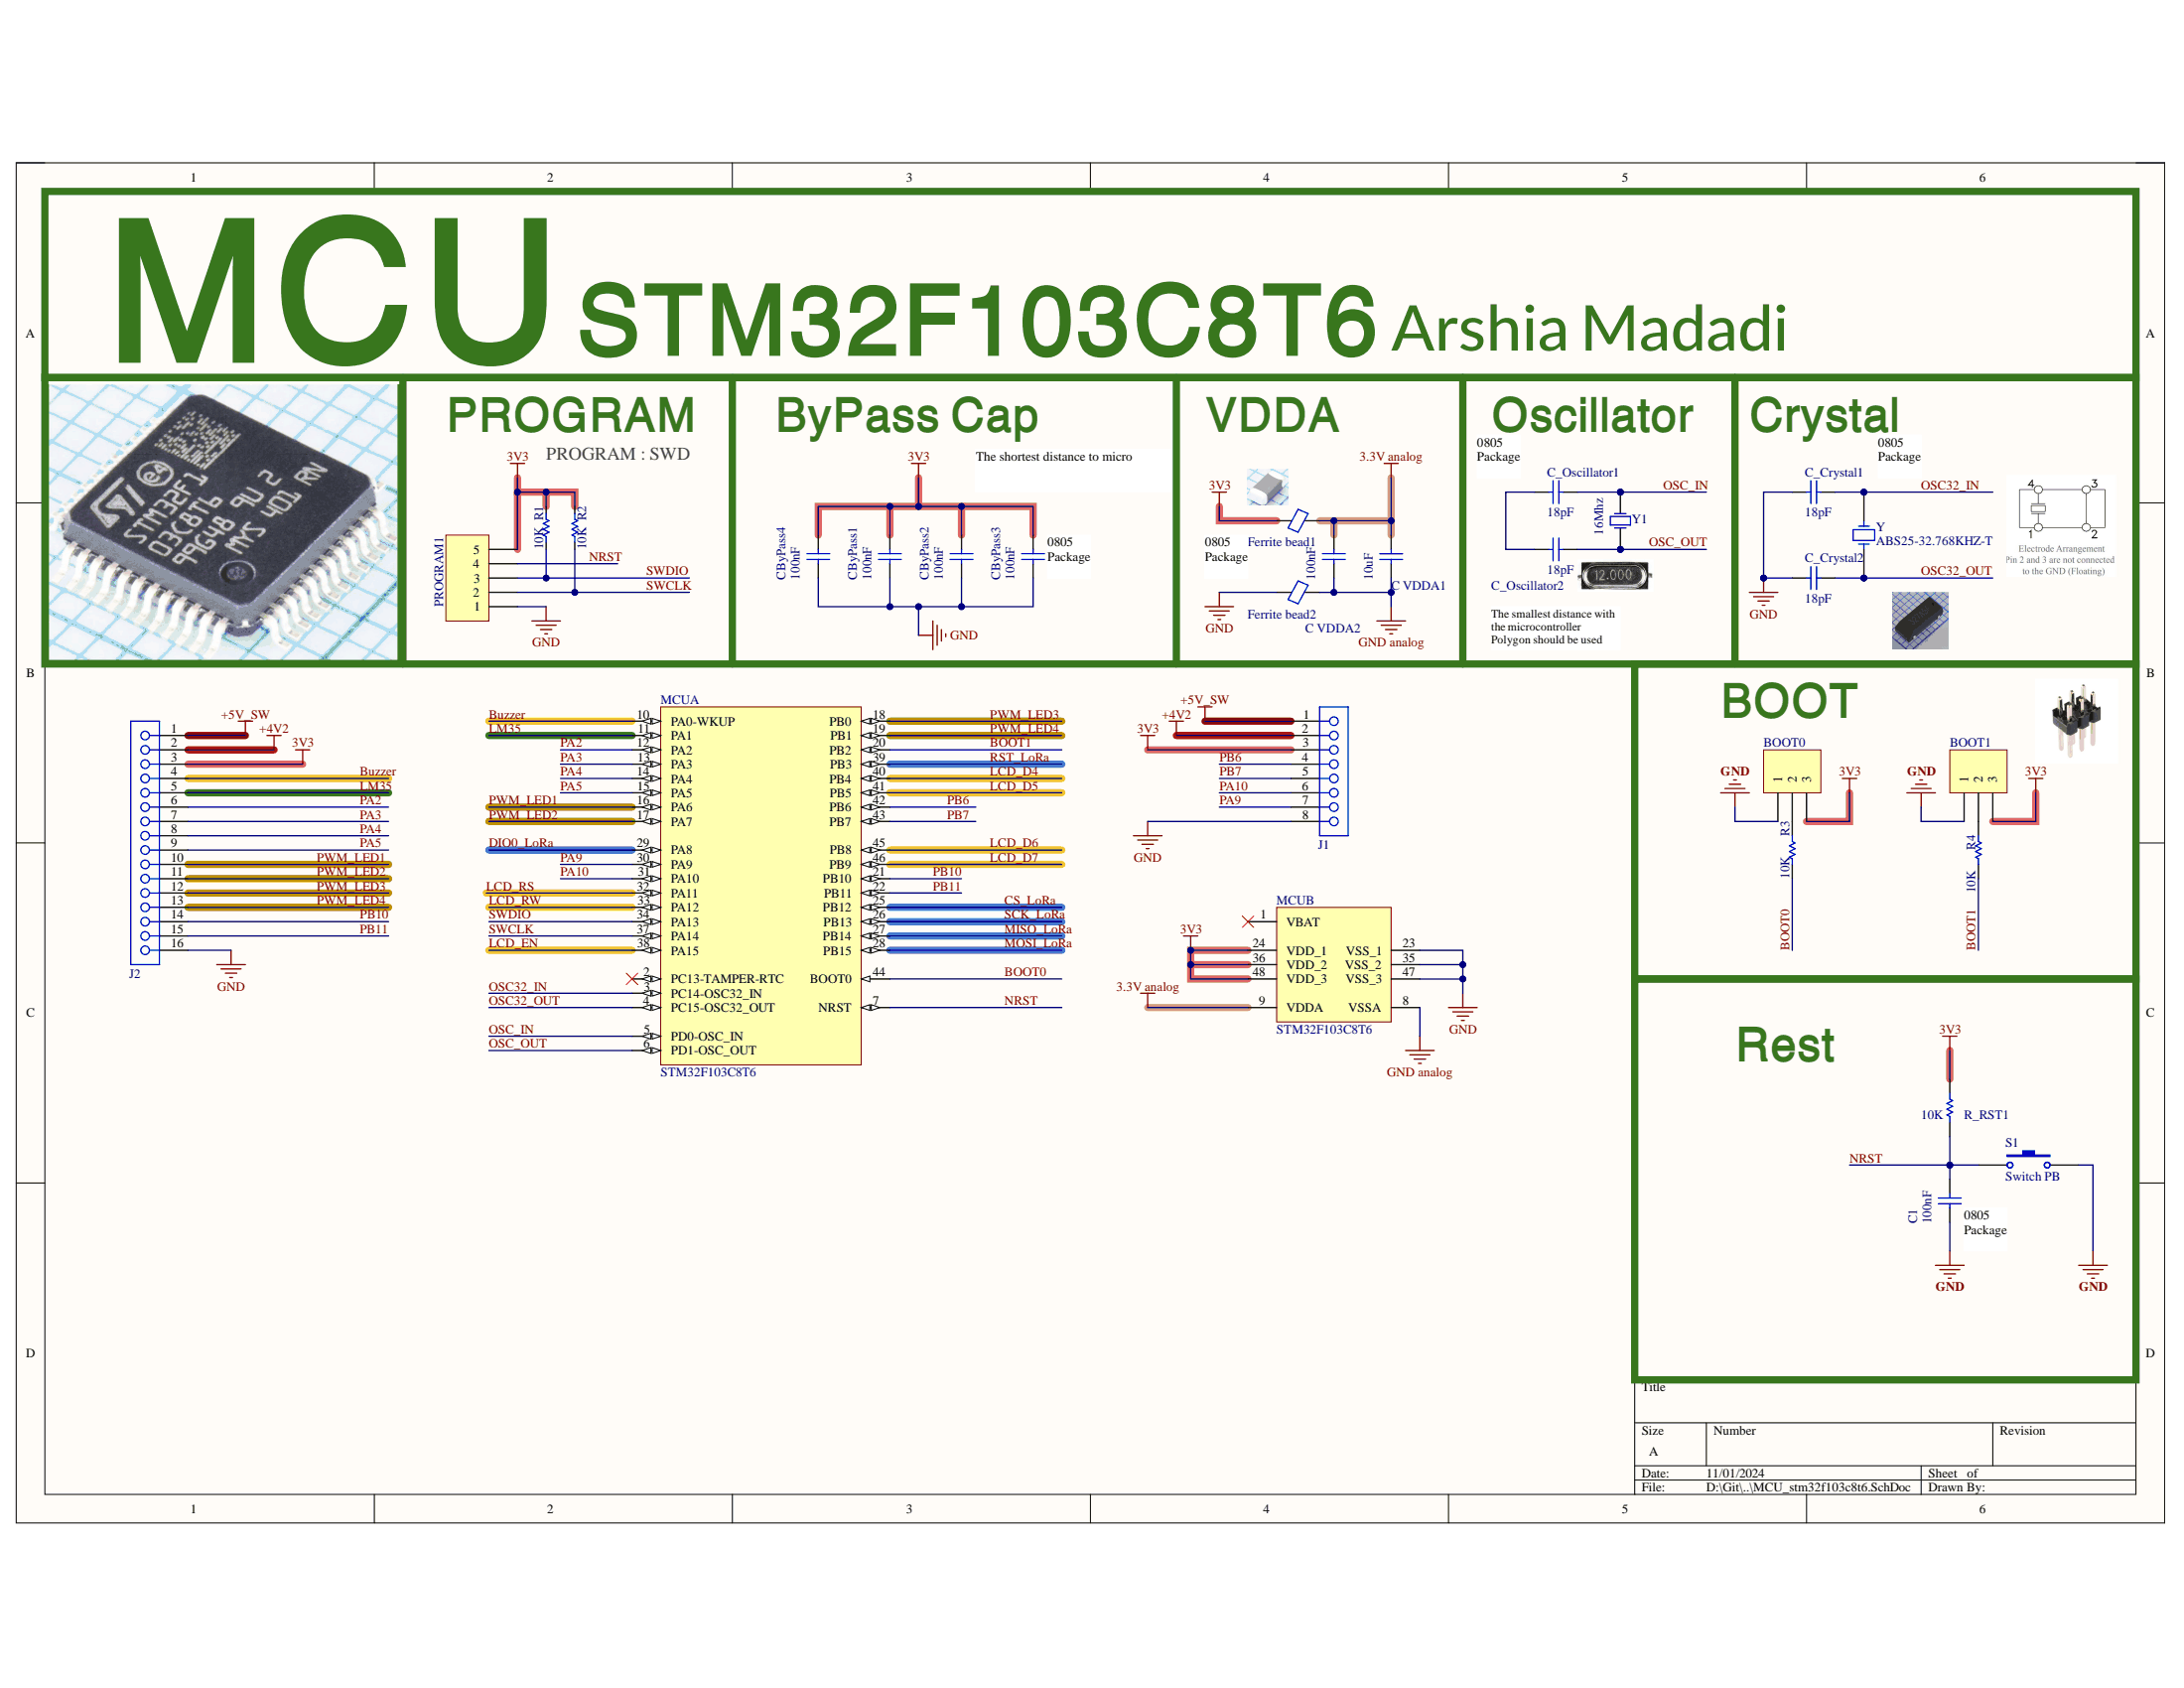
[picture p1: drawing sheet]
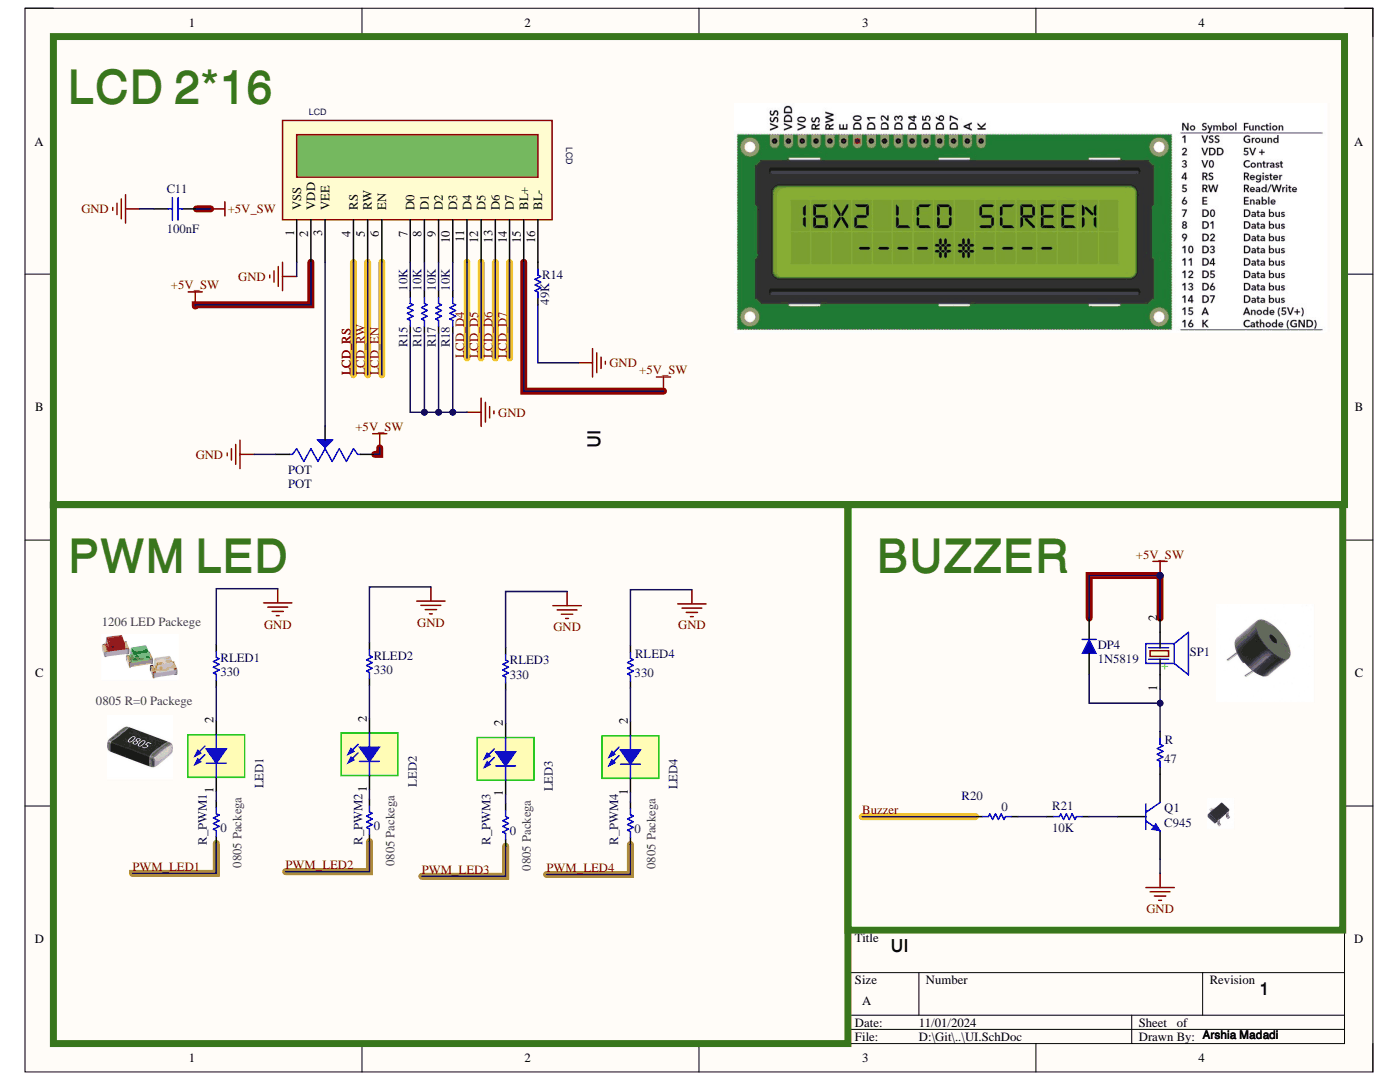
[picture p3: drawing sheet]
# Altium project Hafez_Board.PrjPcb
5 sheets, 81 parts. Net scope: global (net labels, ports and power ports of the same name join across sheets).
Board file: Hafez_PCB.PcbDoc
Sheets:
  MCU_stm32f103c8t6.SchDoc
  Power.SchDoc
  UI.SchDoc
  Communications_Chip.SchDoc
  ADC.SchDoc

## Sheet MCU_stm32f103c8t6.SchDoc
size 381 x 241 mm; SheetNumber: 1; SheetTotal: 5

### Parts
BOOT0  Header 3  [My_1X03]  (value not drawn)
BOOT1  Header 3  [My_1X03]  (value not drawn)
C1  100nF  [MY_CAP_SMD_0805]
C_Crystal1  18pF  [MY_CAP_SMD_0805]
C_Crystal2  18pF  [MY_CAP_SMD_0805]
C_Oscillator1  18pF  [MY_CAP_SMD_0805]
C_Oscillator2  18pF  [MY_CAP_SMD_0805]
C_VDDA1  10uF  [MY_CAP_SMD_0805]
C_VDDA2  100nF  [MY_CAP_SMD_0805]
CByPass1  100nF  [MY_CAP_SMD_0805]
CByPass2  100nF  [MY_CAP_SMD_0805]
CByPass3  100nF  [MY_CAP_SMD_0805]
CByPass4  100nF  [MY_CAP_SMD_0805]
Ferrite_bead1  Ferrite Bead SMD  [FB1206]  (value not drawn)
Ferrite_bead2  Ferrite Bead SMD  [FB1206]  (value not drawn)
J1  61300811821  [61300811821]  (value not drawn)
J2  61301611821  [61301611821]  (value not drawn)
MCU  STM32F103C8T6  [STM-LQFP48_M]  (parts A,B of 2)
PROGRAM1  Header 5  [My_1X05]  (value not drawn)
R1  10K  [1206_Res]
R2  10K  [1206_Res]
R3  10K  [RESC4817X04N]
R4  10K  [RESC4817X04N]
R_RST1  10K  [RESC4817X04N]
S1  Switch PB  [SW-PB]
Y  ABS25-32.768KHZ-T  [XTAL_ABS25-32.768KHZ-6-1-T]
Y1  16Mhz  [Crystal]

### Blocks framed on the sheet
MCU: C_Crystal1 C_Crystal2 C_Oscillator1 C_Oscillator2 C_VDDA1 C_VDDA2 CByPass1-CByPass4 Ferrite_bead1 Ferrite_bead2 PROGRAM1 R1 R2 Y Y1
BOOT: BOOT0 BOOT1 R3 R4
Rest: C1 R_RST1 S1

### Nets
3.3V analog: C_VDDA1.2 C_VDDA2.2 Ferrite_bead1.2 MCU.9(VDDA)
3V3: BOOT0.3 BOOT1.3 CByPass1.2 CByPass2.2 CByPass3.2 CByPass4.2 Ferrite_bead1.1 J1.3 J2.3 MCU.24(VDD_1) MCU.36(VDD_2) MCU.48(VDD_3) PROGRAM1.5 R1.2 R2.2 R_RST1.2
+4V2: J1.2 J2.2
+5V_SW: J1.1 J2.1
GND: BOOT0.1 BOOT1.1 C1.1 C_Crystal1.2 C_Crystal2.2 CByPass1.1 CByPass2.1 CByPass3.1 CByPass4.1 Ferrite_bead2.1 J1.8 J2.16 MCU.23(VSS_1) MCU.35(VSS_2) MCU.47(VSS_3) PROGRAM1.1 S1.2
GND analog: C_VDDA1.1 C_VDDA2.1 Ferrite_bead2.2 MCU.8(VSSA)
BOOT0: MCU.44(BOOT0) R3.1
BOOT1: MCU.20(PB2) R4.1
Buzzer: J2.4 MCU.10(PA0-WKUP)
CS_LoRa: MCU.25(PB12)
DIO0_LoRa: MCU.29(PA8)
LCD_D4: MCU.40(PB4)
LCD_D5: MCU.41(PB5)
LCD_D6: MCU.45(PB8)
LCD_D7: MCU.46(PB9)
LCD_EN: MCU.38(PA15)
LCD_RS: MCU.32(PA11)
LCD_RW: MCU.33(PA12)
LM35: J2.5 MCU.11(PA1)
MISO_LoRa: MCU.27(PB14)
MOSI_LoRa: MCU.28(PB15)
NRST: C1.2 MCU.7(NRST) PROGRAM1.4 R_RST1.1 S1.1
OSC32_IN: C_Crystal1.1 MCU.3(PC14-OSC32_IN) Y.4
OSC32_OUT: C_Crystal2.1 MCU.4(PC15-OSC32_OUT) Y.1
OSC_IN: C_Oscillator1.1 MCU.5(PD0-OSC_IN) Y1.2(OSC2)
OSC_OUT: C_Oscillator2.1 MCU.6(PD1-OSC_OUT) Y1.1(OSC1)
PA2: J2.6 MCU.12(PA2)
PA3: J2.7 MCU.13(PA3)
PA4: J2.8 MCU.14(PA4)
PA5: J2.9 MCU.15(PA5)
PA9: J1.7 MCU.30(PA9)
PA10: J1.6 MCU.31(PA10)
PB6: J1.4 MCU.42(PB6)
PB7: J1.5 MCU.43(PB7)
PB10: J2.14 MCU.21(PB10)
PB11: J2.15 MCU.22(PB11)
PWM_LED1: J2.10 MCU.16(PA6)
PWM_LED2: J2.11 MCU.17(PA7)
PWM_LED3: J2.12 MCU.18(PB0)
PWM_LED4: J2.13 MCU.19(PB1)
RST_LoRa: MCU.39(PB3)
SCK_LoRa: MCU.26(PB13)
SWCLK: MCU.37(PA14) PROGRAM1.2 R2.1
SWDIO: MCU.34(PA13) PROGRAM1.3 R1.1
NetBOOT0_2: BOOT0.2 R3.2
NetBOOT1_2: BOOT1.2 R4.2
NetC_Oscillator1_2: C_Oscillator1.2 C_Oscillator2.2

Not connected (* = marked no-connect by the designer): MCU 1(VBAT)* 2(PC13-TAMPER-RTC)*

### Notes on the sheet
- STM32F103C8T6
- Arshia Madadi
- PROGRAM
- PROGRAM : SWD
- ByPass Cap
- VDDA
- (near C_Oscillator1) 0805 Package
- Oscillator
- (near C_Crystal1) Crystal
- 0805 Package
- The shortest distance to micro
- (near CByPass3) 0805 Package
- The smallest distance with the microcontroller
  Polygon should be used
- (near C1) 0805 Package

## Sheet Power.SchDoc
size 381 x 241 mm; SheetNumber: 2; SheetTotal: 4

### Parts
(Parts that share a designator on the sheet are numbered #1, #2 ... from top to bottom, then left to right.)
*?  MP4462DN  [PCBComponent_1 - duplicate]
Battery?#1  Battery 3,7  [HDR1X2]
Battery?#2  Battery 3,7  [HDR1X2]
BZT?  5.1V  [SOD123]
C?#1  100nF  [CAP1206]
C?#2  150pF  [CAP1206]
C?#3  22uF  [CAP1206]
C?#4  Part. No: 10uF/50V  [Cap electrolitic radial 10x20-5]  (hidden comment: Cap 10x21)
D?#1  1n5822  [DO-214AB(SMC)]
D?#2  1n5822  [DO-214AB(SMC)]
D?#3  SMBJ16A  [DIOM4336X265N]
DC_Power_Jack?  DC Power Jack  [DC Power Jack 1]  (value not drawn)
DP?#1  1N5819  [1n58XX DO-201AD]
DP?#2  1N5819  [1n58XX DO-201AD]
F?  F=3.0 A  [1206 FUSE]  (value not drawn)
L?  value 22uH  [0805 - big]  (hidden comment: 10uH)
LED_MP?  SMD 1206 LED  [LED 1206]  (value not drawn)
R?#1  17.4k  [RESC4817X04N]
R?#2  100k  [RESC4817X04N]
R?#3  100k  [RESC4817X04N]
R?#4  200k  [RESC4817X04N]
R?#5  210k 1%  [RESC4817X04N]
R?#6  40.2K 1%  [RESC4817X04N]
Shit_LED?  330  [1206_Res]
VR?  7D270K  [07D XXX]

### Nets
12V_IN: DC_Power_Jack?.1 DP?#2.2 F?.1
+5V_SW: BZT?.2 C?#3.1 DP?#1.1 L?.2 R?#5.2 Shit_LED?.2
+VDC_IN: *?.7(VIN) C?#4.1 D?#1.2(K) R?#2.2
GND: *?.5(GND) *?.9(GND) Battery?#2.1 BZT?.1 C?#3.2 C?#4.2 D?#2.1(A) D?#3.A DC_Power_Jack?.2 DP?#1.2 LED_MP?.1 R?#1.2 R?#3.2 R?#4.1 R?#6.1 VR?.1
Vin_CH_reg: D?#1.1(A) D?#3.C F?.2 VR?.2
4462_EN: *?.2(EN) R?#1.1 R?#2.1
Net*?_1: *?.1(SW) C?#1.1 D?#2.2(K) L?.1
Net*?_3: *?.3(COMP) C?#2.2
Net*?_4: *?.4(FB) R?#5.1 R?#6.2
Net*?_6: *?.6(FREQ) R?#4.2
Net*?_8: *?.8(BST) C?#1.2
NetBattery?#1_1: Battery?#1.1 Battery?#2.2
NetBattery?#1_2: Battery?#1.2 DP?#2.1
NetC?#2_1: C?#2.1 R?#3.1
NetLED_MP?_2: LED_MP?.2 Shit_LED?.1

Not connected (* = marked no-connect by the designer): DC_Power_Jack? 3

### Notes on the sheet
- Arshia Madadi
- POWER
- POWER 12V->5V
- MP4462DN
- (near L?) 100μA Quiescent Current
  Wide 4.5V to 36V Operating Input Range
  150mΩ Internal Power MOSFET
  Up to 4MHz Programmable Switching Frequency
- 1

## Sheet UI.SchDoc
size A; SheetNumber: 3; SheetTotal: 5

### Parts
C11  100nF  [CAPC4817X12N]
DP4  1N5819  [430X270D]
LCD  LCD  [LCD_2X16 BLUE - 2.5mm]
LED1  SMD 1206 LED  [LED 1206]  (value not drawn)
LED2  SMD 1206 LED  [LED 1206]  (value not drawn)
LED3  SMD 1206 LED  [LED 1206]  (value not drawn)
LED4  SMD 1206 LED  [LED 1206]  (value not drawn)
POT  POT  [TRIM_3296W1103LF]
Q1  C945  [SOT23_M]
R  47  [1206_Res]
R14  49K  [1206_Res]
R15  10K  [1206_Res]
R16  10K  [1206_Res]
R17  10K  [1206_Res]
R18  10K  [1206_Res]
R20  0  [0805]
R21  10K  [1206_Res]
R_PWM1  0  [0805]
R_PWM2  0  [0805]
R_PWM3  0  [0805]
R_PWM4  0  [0805]
RLED1  330  [1206_Res]
RLED2  330  [1206_Res]
RLED3  330  [1206_Res]
RLED4  330  [1206_Res]
SP1  (no value)  [BUZZER 7.62mm DC]

### Blocks framed on the sheet
LCD 2*16: C11 LCD POT R14-R18
PWM LED: LED1-LED4 R_PWM1-R_PWM4 RLED1-RLED4
BUZZER: DP4 Q1 R R20 R21 SP1

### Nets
+5V_SW: C11.2 DP4.2 LCD.2(VDD) LCD.15(BL+) POT.3(CW) SP1.2(-)
GND: C11.1 LCD.1(VSS) POT.1(CCW) Q1.2(E) R14.2 R15.1 R16.1 R17.1 R18.1 RLED1.2 RLED2.2 RLED3.2 RLED4.2
Buzzer: R20.2
LCD_D4: LCD.11(D4)
LCD_D5: LCD.12(D5)
LCD_D6: LCD.13(D6)
LCD_D7: LCD.14(D7)
LCD_EN: LCD.6(EN)
LCD_RS: LCD.4(RS)
LCD_RW: LCD.5(RW)
PWM_LED1: R_PWM1.1
PWM_LED2: R_PWM2.1
PWM_LED3: R_PWM3.1
PWM_LED4: R_PWM4.1
NetDP4_1: DP4.1 R.2 SP1.1(+)
NetLCD_3: LCD.3(VEE) POT.2(WIPER)
NetLCD_7: LCD.7(D0) R15.2
NetLCD_8: LCD.8(D1) R16.2
NetLCD_9: LCD.9(D2) R17.2
NetLCD_10: LCD.10(D3) R18.2
NetLCD_16: LCD.16(BL-) R14.1
NetLED1_1: LED1.1 R_PWM1.2
NetLED1_2: LED1.2 RLED1.1
NetLED2_1: LED2.1 R_PWM2.2
NetLED2_2: LED2.2 RLED2.1
NetLED3_1: LED3.1 R_PWM3.2
NetLED3_2: LED3.2 RLED3.1
NetLED4_1: LED4.1 R_PWM4.2
NetLED4_2: LED4.2 RLED4.1
NetQ1_1: Q1.1(B) R21.1
NetQ1_3: Q1.3(C) R.1
NetR20_1: R20.1 R21.2

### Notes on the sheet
- UI
- (near RLED1) 1206 LED Packege
- 0805 R=0 Packege
- 0805 Packega
- 1
- Arshia Madadi

## Sheet Communications_Chip.SchDoc
size A; SheetNumber: 4; SheetTotal: 5

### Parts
LoRa  LoRa  [PCBComponent_1]

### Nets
3V3: LoRa.3(3.3V)
GND: LoRa.1(GND) LoRa.2(GND) LoRa.9(GND) LoRa.16(GND)
CS_LoRa: LoRa.10(NSS)
DIO0_LoRa: LoRa.5(DIO0)
MISO_LoRa: LoRa.12(MISO)
MOSI_LoRa: LoRa.11(MOSI)
RST_LoRa: LoRa.4(RST)
SCK_LoRa: LoRa.13(SCK)

Not connected (* = marked no-connect by the designer): LoRa 6(DIO1)* 7(DID2)* 8(DIO3)* 14(DIO5)* 15(DIO4)*

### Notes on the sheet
- LoRa -RA-02
- Protocol : SPI
- SX 1278
- Communications Chip
- 1
- Arshia Madadi

## Sheet ADC.SchDoc
size A; SheetNumber: 5; SheetTotal: 5

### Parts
LM35  LM35  [TO92127P521H735-3]
R_LM35  0  [0805]

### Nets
+5V_SW: LM35.1(+VS)
GND: LM35.3(GND)
LM35: R_LM35.2
NetLM35_2: LM35.2(VOUT) R_LM35.1

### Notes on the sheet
- ADC
- Temperature sensor
- LM35
- (near R_LM35) 0805 Packega
- 1
- Arshia Madadi

## Nets that join several sheets
3V3: MCU_stm32f103c8t6 (16 pins), Communications_Chip (LoRa.3)
+5V_SW: MCU_stm32f103c8t6 (J1.1 J2.1), Power (6 pins), UI (6 pins), ADC (LM35.1)
GND: MCU_stm32f103c8t6 (17 pins), Power (16 pins), UI (13 pins), Communications_Chip (LoRa.1 LoRa.2 LoRa.9 LoRa.16), ADC (LM35.3)
Buzzer: MCU_stm32f103c8t6 (J2.4 MCU.10), UI (R20.2)
CS_LoRa: MCU_stm32f103c8t6 (MCU.25), Communications_Chip (LoRa.10)
DIO0_LoRa: MCU_stm32f103c8t6 (MCU.29), Communications_Chip (LoRa.5)
LCD_D4: MCU_stm32f103c8t6 (MCU.40), UI (LCD.11)
LCD_D5: MCU_stm32f103c8t6 (MCU.41), UI (LCD.12)
LCD_D6: MCU_stm32f103c8t6 (MCU.45), UI (LCD.13)
LCD_D7: MCU_stm32f103c8t6 (MCU.46), UI (LCD.14)
LCD_EN: MCU_stm32f103c8t6 (MCU.38), UI (LCD.6)
LCD_RS: MCU_stm32f103c8t6 (MCU.32), UI (LCD.4)
LCD_RW: MCU_stm32f103c8t6 (MCU.33), UI (LCD.5)
LM35: MCU_stm32f103c8t6 (J2.5 MCU.11), ADC (R_LM35.2)
MISO_LoRa: MCU_stm32f103c8t6 (MCU.27), Communications_Chip (LoRa.12)
MOSI_LoRa: MCU_stm32f103c8t6 (MCU.28), Communications_Chip (LoRa.11)
PWM_LED1: MCU_stm32f103c8t6 (J2.10 MCU.16), UI (R_PWM1.1)
PWM_LED2: MCU_stm32f103c8t6 (J2.11 MCU.17), UI (R_PWM2.1)
PWM_LED3: MCU_stm32f103c8t6 (J2.12 MCU.18), UI (R_PWM3.1)
PWM_LED4: MCU_stm32f103c8t6 (J2.13 MCU.19), UI (R_PWM4.1)
RST_LoRa: MCU_stm32f103c8t6 (MCU.39), Communications_Chip (LoRa.4)
SCK_LoRa: MCU_stm32f103c8t6 (MCU.26), Communications_Chip (LoRa.13)
